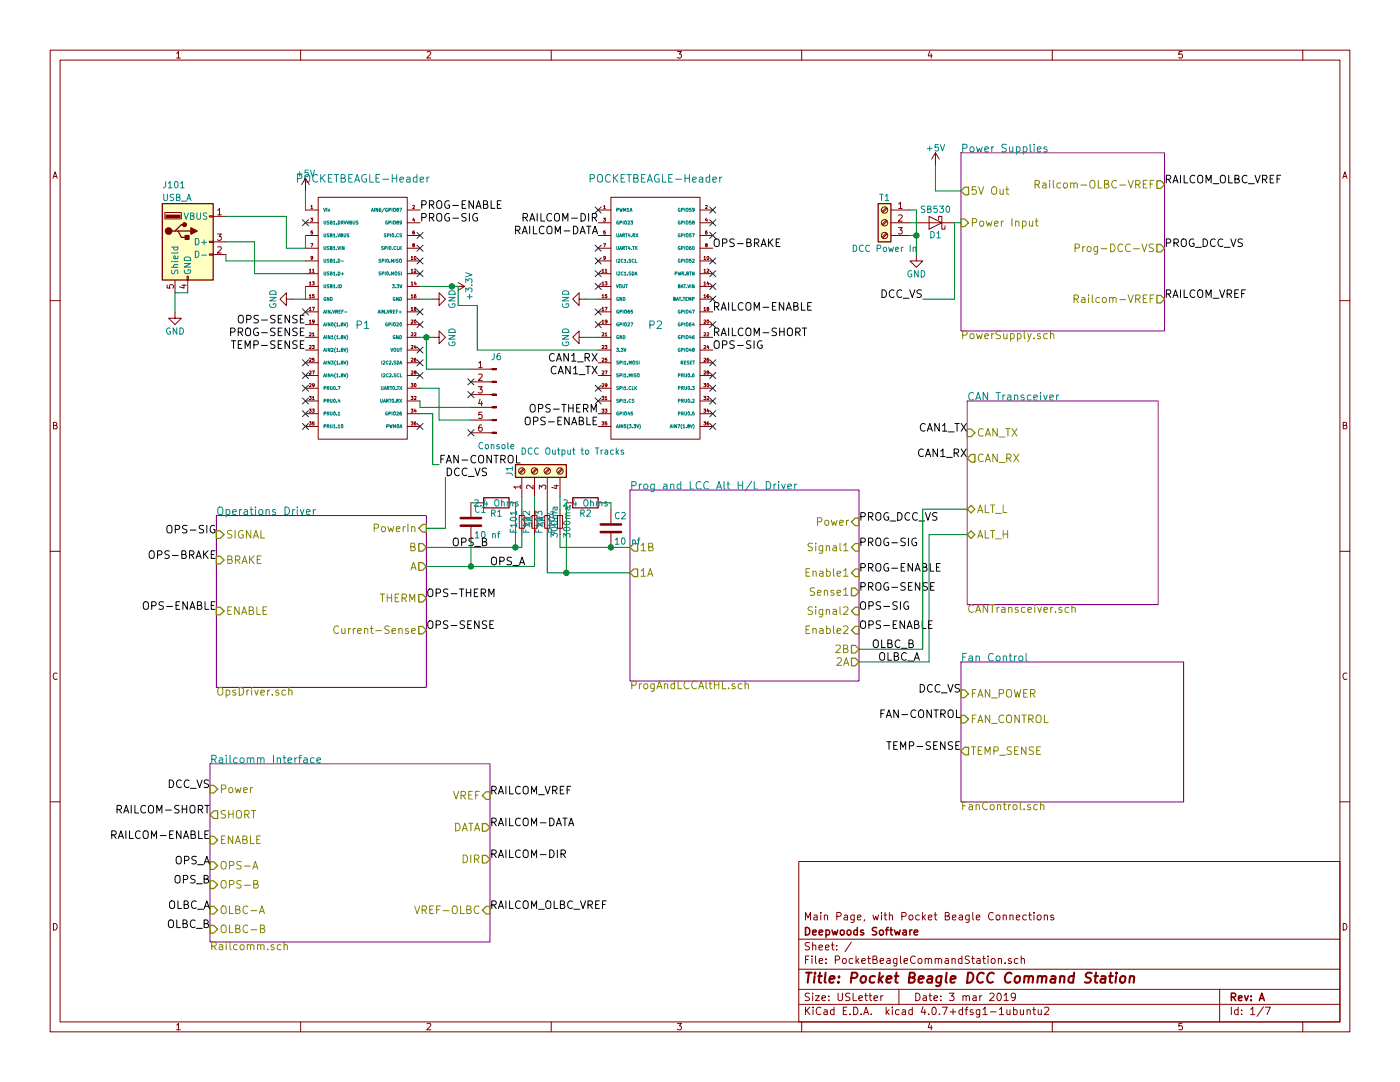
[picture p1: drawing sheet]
EESchema Schematic File Version 2
LIBS:power
LIBS:device
LIBS:transistors
LIBS:conn
LIBS:linear
LIBS:regul
LIBS:74xx
LIBS:cmos4000
LIBS:adc-dac
LIBS:memory
LIBS:xilinx
LIBS:microcontrollers
LIBS:dsp
LIBS:microchip
LIBS:analog_switches
LIBS:motorola
LIBS:texas
LIBS:intel
LIBS:audio
LIBS:interface
LIBS:digital-audio
LIBS:philips
LIBS:display
LIBS:cypress
LIBS:siliconi
LIBS:opto
LIBS:atmel
LIBS:contrib
LIBS:valves
LIBS:pocketbeagle
LIBS:lm2574n-5
LIBS:lmd18200
LIBS:tmp36
LIBS:sn65hvd233-ht
LIBS:L298N
LIBS:PocketBeagleCommandStation-cache
EELAYER 25 0
EELAYER END
$Descr USLetter 11000 8500
encoding utf-8
Sheet 1 7
Title "Pocket Beagle DCC Command Station"
Date "3 mar 2019"
Rev "A"
Comp "Deepwoods Software"
Comment1 "Main Page, with Pocket Beagle Connections"
Comment2 ""
Comment3 ""
Comment4 ""
$EndDescr
$Comp
L POCKETBEAGLE-P1 P1
U 1 1
P 2850 2550
F 0 "P1" H 2850 2550 60  0000 C CNN
F 1 "POCKETBEAGLE-Header" H 2850 3700 60  0000 C CNN
F 2 "Socket_Strips:Socket_Strip_Straight_2x18_Pitch2.54mm" H 2850 2550 60  0001 C CNN
F 3 "" H 2850 2550 60  0000 C CNN
F 4 "517-929975-01-18-RK" H 2850 2550 60  0001 C CNN "Mouser Part Number"
	1    2850 2550
	1    0    0    -1  
$EndComp
$Comp
L POCKETBEAGLE-P2 P2
U 1 1
P 5150 2550
F 0 "P2" H 5150 2550 60  0000 C CNN
F 1 "POCKETBEAGLE-Header" H 5150 3700 60  0000 C CNN
F 2 "Socket_Strips:Socket_Strip_Straight_2x18_Pitch2.54mm" H 5150 2550 60  0001 C CNN
F 3 "" H 5150 2550 60  0000 C CNN
F 4 "517-929975-01-18-RK" H 5150 2550 60  0001 C CNN "Mouser Part Number"
	1    5150 2550
	1    0    0    -1  
$EndComp
$Sheet
S 7550 1200 1600 1400
U 603E6542
F0 "Power Supplies" 60
F1 "PowerSupply.sch" 60
F2 "5V Out" O L 7550 1500 60 
F3 "Power Input" I L 7550 1750 60 
F4 "Prog-DCC-VS" O R 9150 1950 60 
F5 "Railcom-VREF" O R 9150 2350 60 
F6 "Railcom-OLBC-VREF" O R 9150 1450 60 
$EndSheet
$Sheet
S 7600 3150 1500 1600
U 603E6553
F0 "CAN Transceiver" 60
F1 "CANTransceiver.sch" 60
F2 "CAN_TX" I L 7600 3400 60 
F3 "CAN_RX" O L 7600 3600 60 
F4 "ALT_L" B L 7600 4000 60 
F5 "ALT_H" B L 7600 4200 60 
$EndSheet
$Sheet
S 1700 4050 1650 1350
U 603E6558
F0 "Operations Driver" 60
F1 "OpsDriver.sch" 60
F2 "PowerIn" I R 3350 4150 60 
F3 "A" O R 3350 4450 60 
F4 "B" O R 3350 4300 60 
F5 "THERM" O R 3350 4700 60 
F6 "Current-Sense" O R 3350 4950 60 
F7 "SIGNAL" I L 1700 4200 60 
F8 "BRAKE" I L 1700 4400 60 
F9 "ENABLE" I L 1700 4800 60 
$EndSheet
$Sheet
S 4950 3850 1800 1500
U 603E655D
F0 "Prog and LCC Alt H/L Driver" 60
F1 "ProgAndLCCAltHL.sch" 60
F2 "Signal1" I R 6750 4300 60 
F3 "Signal2" I R 6750 4800 60 
F4 "Enable1" I R 6750 4500 60 
F5 "Enable2" I R 6750 4950 60 
F6 "Power" I R 6750 4100 60 
F7 "Sense1" O R 6750 4650 60 
F8 "1A" O L 4950 4500 60 
F9 "1B" O L 4950 4300 60 
F10 "2A" O R 6750 5200 60 
F11 "2B" O R 6750 5100 60 
$EndSheet
$Sheet
S 1650 6000 2200 1400
U 603E65F4
F0 "Railcomm Interface" 60
F1 "Railcomm.sch" 60
F2 "Power" I L 1650 6200 60 
F3 "SHORT" O L 1650 6400 60 
F4 "ENABLE" I L 1650 6600 60 
F5 "OPS-A" I L 1650 6800 60 
F6 "OPS-B" I L 1650 6950 60 
F7 "VREF" I R 3850 6250 60 
F8 "DATA" O R 3850 6500 60 
F9 "DIR" O R 3850 6750 60 
F10 "OLBC-A" I L 1650 7150 60 
F11 "OLBC-B" I L 1650 7300 60 
F12 "VREF-OLBC" I R 3850 7150 60 
$EndSheet
$Comp
L +5V #PWR01
U 1 1
P 7350 1300
F 0 "#PWR01" H 7350 1150 50  0001 C CNN
F 1 "+5V" H 7350 1440 50  0000 C CNN
F 2 "" H 7350 1300 50  0001 C CNN
F 3 "" H 7350 1300 50  0001 C CNN
	1    7350 1300
	1    0    0    -1  
$EndComp
$Comp
L +5V #PWR02
U 1 1
P 2400 1500
F 0 "#PWR02" H 2400 1350 50  0001 C CNN
F 1 "+5V" H 2400 1640 50  0000 C CNN
F 2 "" H 2400 1500 50  0001 C CNN
F 3 "" H 2400 1500 50  0001 C CNN
	1    2400 1500
	1    0    0    -1  
$EndComp
$Comp
L GND #PWR03
U 1 1
P 2300 2350
F 0 "#PWR03" H 2300 2100 50  0001 C CNN
F 1 "GND" H 2300 2200 50  0000 C CNN
F 2 "" H 2300 2350 50  0001 C CNN
F 3 "" H 2300 2350 50  0001 C CNN
	1    2300 2350
	0    1    1    0   
$EndComp
$Comp
L GND #PWR04
U 1 1
P 3400 2350
F 0 "#PWR04" H 3400 2100 50  0001 C CNN
F 1 "GND" H 3400 2200 50  0000 C CNN
F 2 "" H 3400 2350 50  0001 C CNN
F 3 "" H 3400 2350 50  0001 C CNN
	1    3400 2350
	0    -1   -1   0   
$EndComp
$Comp
L GND #PWR05
U 1 1
P 3400 2650
F 0 "#PWR05" H 3400 2400 50  0001 C CNN
F 1 "GND" H 3400 2500 50  0000 C CNN
F 2 "" H 3400 2650 50  0001 C CNN
F 3 "" H 3400 2650 50  0001 C CNN
	1    3400 2650
	0    -1   -1   0   
$EndComp
$Comp
L GND #PWR06
U 1 1
P 4600 2350
F 0 "#PWR06" H 4600 2100 50  0001 C CNN
F 1 "GND" H 4600 2200 50  0000 C CNN
F 2 "" H 4600 2350 50  0001 C CNN
F 3 "" H 4600 2350 50  0001 C CNN
	1    4600 2350
	0    1    1    0   
$EndComp
$Comp
L GND #PWR07
U 1 1
P 4600 2650
F 0 "#PWR07" H 4600 2400 50  0001 C CNN
F 1 "GND" H 4600 2500 50  0000 C CNN
F 2 "" H 4600 2650 50  0001 C CNN
F 3 "" H 4600 2650 50  0001 C CNN
	1    4600 2650
	0    1    1    0   
$EndComp
$Comp
L +3.3V #PWR08
U 1 1
P 3550 2250
F 0 "#PWR08" H 3550 2100 50  0001 C CNN
F 1 "+3.3V" H 3550 2390 50  0000 C CNN
F 2 "" H 3550 2250 50  0001 C CNN
F 3 "" H 3550 2250 50  0001 C CNN
	1    3550 2250
	0    1    1    0   
$EndComp
Text Label 4700 2850 2    60   ~ 0
CAN1_RX
Text Label 4700 2950 2    60   ~ 0
CAN1_TX
Text Label 7600 3400 2    60   ~ 0
CAN1_TX
Text Label 7600 3600 2    60   ~ 0
CAN1_RX
$Comp
L Screw_Terminal_01x03 T1
U 1 1
P 6950 1750
F 0 "T1" H 6950 1950 50  0000 C CNN
F 1 "DCC Power In" H 6950 1550 50  0000 C CNN
F 2 "Connectors_Terminal_Blocks:TerminalBlock_Pheonix_PT-3.5mm_3pol" H 6950 1750 50  0001 C CNN
F 3 "" H 6950 1750 50  0001 C CNN
F 4 "651-5442251" H 6950 1750 60  0001 C CNN "Mouser Part Number"
	1    6950 1750
	-1   0    0    -1  
$EndComp
$Comp
L D_Schottky D1
U 1 1
P 7350 1750
F 0 "D1" H 7350 1850 50  0000 C CNN
F 1 "SB530" H 7350 1650 50  0000 C CNN
F 2 "Diodes_THT:D_DO-201AD_P12.70mm_Horizontal" H 7350 1750 50  0001 C CNN
F 3 "" H 7350 1750 50  0001 C CNN
F 4 "625-SB530-E3" H 7350 1750 60  0001 C CNN "Mouser Part Number"
	1    7350 1750
	-1   0    0    1   
$EndComp
$Comp
L GND #PWR09
U 1 1
P 7200 2000
F 0 "#PWR09" H 7200 1750 50  0001 C CNN
F 1 "GND" H 7200 1850 50  0000 C CNN
F 2 "" H 7200 2000 50  0001 C CNN
F 3 "" H 7200 2000 50  0001 C CNN
	1    7200 2000
	1    0    0    -1  
$EndComp
Text Label 7250 2350 2    60   ~ 0
DCC_VS
Text Label 5600 2750 0    60   ~ 0
OPS-SIG
Text Label 4700 3350 2    60   ~ 0
OPS-ENABLE
Text Label 2400 2550 2    60   ~ 0
OPS-SENSE
Text Label 4700 3250 2    60   ~ 0
OPS-THERM
Text Label 3300 1750 0    60   ~ 0
PROG-SIG
Text Label 3300 1650 0    60   ~ 0
PROG-ENABLE
Text Label 2400 2650 2    60   ~ 0
PROG-SENSE
Text Label 2400 2750 2    60   ~ 0
TEMP-SENSE
Text Label 3450 3650 0    60   ~ 0
FAN-CONTROL
Text Label 4700 1850 2    60   ~ 0
RAILCOM-DATA
Text Label 5600 2450 0    60   ~ 0
RAILCOM-ENABLE
Text Label 5600 2650 0    60   ~ 0
RAILCOM-SHORT
Text Label 4700 1750 2    60   ~ 0
RAILCOM-DIR
Text Label 5600 1950 0    60   ~ 0
OPS-BRAKE
Text Label 3350 4950 0    60   ~ 0
OPS-SENSE
Text Label 3350 4700 0    60   ~ 0
OPS-THERM
Text Label 1700 4200 2    60   ~ 0
OPS-SIG
Text Label 1700 4400 2    60   ~ 0
OPS-BRAKE
Text Label 1700 4800 2    60   ~ 0
OPS-ENABLE
Text Label 3500 3750 0    60   ~ 0
DCC_VS
$Comp
L Screw_Terminal_01x04 J1
U 1 1
P 4200 3700
F 0 "J1" H 4200 3900 50  0000 C CNN
F 1 "DCC Output to Tracks" V 4350 3400 50  0000 C CNN
F 2 "Connectors_Terminal_Blocks:TerminalBlock_Pheonix_PT-3.5mm_4pol" H 4200 3700 50  0001 C CNN
F 3 "" H 4200 3700 50  0001 C CNN
F 4 "651-5442264" H 4200 3700 60  0001 C CNN "Mouser Part Number"
	1    4200 3700
	0    -1   -1   0   
$EndComp
$Comp
L R R1
U 1 1
P 3900 3950
F 0 "R1" V 3980 3950 50  0000 C CNN
F 1 "2.4 Ohms" V 3900 3950 50  0000 C CNN
F 2 "Resistors_THT:R_Axial_DIN0204_L3.6mm_D1.6mm_P2.54mm_Vertical" V 3830 3950 50  0001 C CNN
F 3 "" H 3900 3950 50  0001 C CNN
F 4 "603-CFR-25JB-52-2R4" V 3900 3950 60  0001 C CNN "Mouser Part Number"
	1    3900 3950
	0    1    1    0   
$EndComp
$Comp
L C C1
U 1 1
P 3700 4100
F 0 "C1" H 3725 4200 50  0000 L CNN
F 1 "10 nf" H 3725 4000 50  0000 L CNN
F 2 "Capacitors_THT:C_Rect_L4.0mm_W2.5mm_P2.50mm" H 3738 3950 50  0001 C CNN
F 3 "" H 3700 4100 50  0001 C CNN
F 4 "75-1C10Z5U103M100B" H 3700 4100 60  0001 C CNN "Mouser Part Number"
	1    3700 4100
	1    0    0    -1  
$EndComp
$Sheet
S 7550 5200 1750 1100
U 603EEB55
F0 "Fan Control" 60
F1 "FanControl.sch" 60
F2 "FAN_POWER" I L 7550 5450 60 
F3 "FAN_CONTROL" I L 7550 5650 60 
F4 "TEMP_SENSE" O L 7550 5900 60 
$EndSheet
$Comp
L R R2
U 1 1
P 4600 3950
F 0 "R2" V 4680 3950 50  0000 C CNN
F 1 "2.4 Ohms" V 4600 3950 50  0000 C CNN
F 2 "Resistors_THT:R_Axial_DIN0204_L3.6mm_D1.6mm_P2.54mm_Vertical" V 4530 3950 50  0001 C CNN
F 3 "" H 4600 3950 50  0001 C CNN
F 4 "603-CFR-25JB-52-2R4" V 4600 3950 60  0001 C CNN "Mouser Part Number"
	1    4600 3950
	0    1    1    0   
$EndComp
$Comp
L C C2
U 1 1
P 4800 4150
F 0 "C2" H 4825 4250 50  0000 L CNN
F 1 "10 nf" H 4825 4050 50  0000 L CNN
F 2 "Capacitors_THT:C_Rect_L4.0mm_W2.5mm_P2.50mm" H 4838 4000 50  0001 C CNN
F 3 "" H 4800 4150 50  0001 C CNN
F 4 "75-1C10Z5U103M100B" H 4800 4150 60  0001 C CNN "Mouser Part Number"
	1    4800 4150
	1    0    0    -1  
$EndComp
Text Label 9150 1950 0    60   ~ 0
PROG_DCC_VS
Text Label 6750 4100 0    60   ~ 0
PROG_DCC_VS
Text Label 6750 4300 0    60   ~ 0
PROG-SIG
Text Label 6750 4500 0    60   ~ 0
PROG-ENABLE
Text Label 6750 4650 0    60   ~ 0
PROG-SENSE
Text Label 6750 4800 0    60   ~ 0
OPS-SIG
Text Label 6750 4950 0    60   ~ 0
OPS-ENABLE
Text Label 7550 5450 2    60   ~ 0
DCC_VS
Text Label 7550 5650 2    60   ~ 0
FAN-CONTROL
Text Label 7550 5900 2    60   ~ 0
TEMP-SENSE
Text Label 9150 2350 0    60   ~ 0
RAILCOM_VREF
Text Label 3850 6250 0    60   ~ 0
RAILCOM_VREF
Text Label 3550 4300 0    60   ~ 0
OPS_B
Text Label 3850 4450 0    60   ~ 0
OPS_A
Text Label 1650 6800 2    60   ~ 0
OPS_A
Text Label 1650 6950 2    60   ~ 0
OPS_B
Text Label 1650 6200 2    60   ~ 0
DCC_VS
Text Label 1650 6400 2    60   ~ 0
RAILCOM-SHORT
Text Label 1650 6600 2    60   ~ 0
RAILCOM-ENABLE
Text Label 3850 6500 0    60   ~ 0
RAILCOM-DATA
Text Label 3850 6750 0    60   ~ 0
RAILCOM-DIR
NoConn ~ 2400 1750
NoConn ~ 3300 1850
NoConn ~ 3300 1950
NoConn ~ 3300 2050
NoConn ~ 3300 2150
NoConn ~ 2400 2450
NoConn ~ 3300 2450
NoConn ~ 3300 2550
NoConn ~ 3300 2750
NoConn ~ 3300 2850
NoConn ~ 3300 2950
NoConn ~ 2400 2850
NoConn ~ 2400 2950
NoConn ~ 2400 3050
NoConn ~ 2400 3150
NoConn ~ 2400 3250
NoConn ~ 3300 3350
NoConn ~ 2400 3350
NoConn ~ 4700 3150
NoConn ~ 4700 3050
NoConn ~ 5600 3350
NoConn ~ 5600 3250
NoConn ~ 5600 3150
NoConn ~ 5600 3050
NoConn ~ 5600 2950
NoConn ~ 5600 2850
NoConn ~ 4700 2550
NoConn ~ 4700 2450
NoConn ~ 5600 2550
NoConn ~ 5600 2350
NoConn ~ 5600 2250
NoConn ~ 5600 2150
NoConn ~ 5600 2050
NoConn ~ 4700 2050
NoConn ~ 4700 2150
NoConn ~ 4700 2250
NoConn ~ 4700 1950
NoConn ~ 5600 1850
NoConn ~ 4700 1650
NoConn ~ 5600 1650
NoConn ~ 5600 1750
Text Label 1650 7150 2    60   ~ 0
OLBC_A
Text Label 1650 7300 2    60   ~ 0
OLBC_B
Text Label 3850 7150 0    60   ~ 0
RAILCOM_OLBC_VREF
Text Label 6900 5200 0    60   ~ 0
OLBC_A
Text Label 6850 5100 0    60   ~ 0
OLBC_B
Text Label 9150 1450 0    60   ~ 0
RAILCOM_OLBC_VREF
$Comp
L Conn_01x06_Male J6
U 1 1
P 3900 3100
F 0 "J6" H 3900 3400 50  0000 C CNN
F 1 "Console" H 3900 2700 50  0000 C CNN
F 2 "Pin_Headers:Pin_Header_Straight_1x06_Pitch2.54mm" H 3900 3100 50  0001 C CNN
F 3 "" H 3900 3100 50  0001 C CNN
F 4 "523-G800W302018EU" H 3900 3100 60  0001 C CNN "Mouser Part Number"
	1    3900 3100
	-1   0    0    -1  
$EndComp
NoConn ~ 3700 3000
NoConn ~ 3700 3100
NoConn ~ 3700 3400
$Comp
L USB_A J101
U 1 1
P 1475 1900
F 0 "J101" H 1275 2350 50  0000 L CNN
F 1 "USB_A" H 1275 2250 50  0000 L CNN
F 2 "USB-A-Upright:USB-A-UPRIGHT" H 1625 1850 50  0001 C CNN
F 3 "" H 1625 1850 50  0001 C CNN
F 4 "710-614004184726 " H 1475 1900 60  0001 C CNN "Mouser Part Number"
	1    1475 1900
	1    0    0    -1  
$EndComp
$Comp
L GND #PWR010
U 1 1
P 1375 2450
F 0 "#PWR010" H 1375 2200 50  0001 C CNN
F 1 "GND" H 1375 2300 50  0000 C CNN
F 2 "" H 1375 2450 50  0001 C CNN
F 3 "" H 1375 2450 50  0001 C CNN
	1    1375 2450
	1    0    0    -1  
$EndComp
$Comp
L Fuse_Small F101
U 1 1
P 4100 4100
F 0 "F101" H 4100 4040 50  0000 C CNN
F 1 "3A" H 4100 4160 50  0000 C CNN
F 2 "Fuse:Fuse_BelFuse_0ZRE0033FF_L11.4mm_W3.8mm" H 4100 4100 50  0001 C CNN
F 3 "" H 4100 4100 50  0001 C CNN
F 4 "530-0ZRB0300FF1A" H 4100 4100 60  0001 C CNN "Mouser Part Number"
	1    4100 4100
	0    1    1    0   
$EndComp
$Comp
L Fuse_Small F102
U 1 1
P 4200 4100
F 0 "F102" H 4200 4040 50  0000 C CNN
F 1 "3A" H 4200 4160 50  0000 C CNN
F 2 "Fuse:Fuse_BelFuse_0ZRE0033FF_L11.4mm_W3.8mm" H 4200 4100 50  0001 C CNN
F 3 "" H 4200 4100 50  0001 C CNN
F 4 "530-0ZRB0300FF1A" H 4200 4100 60  0001 C CNN "Mouser Part Number"
	1    4200 4100
	0    1    1    0   
$EndComp
$Comp
L Fuse_Small F103
U 1 1
P 4300 4100
F 0 "F103" H 4300 4040 50  0000 C CNN
F 1 "300ma" H 4300 4160 50  0000 C CNN
F 2 "Fuse:Fuse_Bourns_MF-RG300" H 4300 4100 50  0001 C CNN
F 3 "" H 4300 4100 50  0001 C CNN
F 4 "530-0ZRC0030FF1E" H 4300 4100 60  0001 C CNN "Mouser Part Number"
	1    4300 4100
	0    1    1    0   
$EndComp
$Comp
L Fuse_Small F104
U 1 1
P 4400 4100
F 0 "F104" H 4400 4040 50  0000 C CNN
F 1 "300ma" H 4400 4160 50  0000 C CNN
F 2 "Fuse:Fuse_Bourns_MF-RG300" H 4400 4100 50  0001 C CNN
F 3 "" H 4400 4100 50  0001 C CNN
F 4 "530-0ZRC0030FF1E" H 4400 4100 60  0001 C CNN "Mouser Part Number"
	1    4400 4100
	0    1    1    0   
$EndComp
Wire Wire Line
	7550 1500 7350 1500
Wire Wire Line
	7350 1500 7350 1300
Wire Wire Line
	2400 1650 2400 1500
Wire Wire Line
	3300 2250 3600 2250
Wire Wire Line
	3400 2350 3300 2350
Wire Wire Line
	3300 2650 3400 2650
Wire Wire Line
	2300 2350 2400 2350
Wire Wire Line
	4700 2350 4600 2350
Wire Wire Line
	4700 2650 4600 2650
Wire Wire Line
	7150 1750 7200 1750
Wire Wire Line
	7500 1750 7550 1750
Wire Wire Line
	7150 1850 7200 1850
Wire Wire Line
	7200 1650 7200 2000
Wire Wire Line
	7150 1650 7200 1650
Connection ~ 7200 1850
Wire Wire Line
	7250 2350 7500 2350
Wire Wire Line
	7500 2350 7500 1750
Wire Wire Line
	4700 2750 3750 2750
Wire Wire Line
	3750 2750 3750 2400
Wire Wire Line
	3750 2400 3600 2400
Wire Wire Line
	3600 2400 3600 2250
Connection ~ 3550 2250
Wire Wire Line
	4100 4300 3350 4300
Wire Wire Line
	3500 3750 3500 4150
Wire Wire Line
	3500 4150 3350 4150
Wire Wire Line
	3700 3950 3750 3950
Wire Wire Line
	3700 4250 3700 4450
Connection ~ 3700 4450
Wire Wire Line
	4300 4500 4950 4500
Wire Wire Line
	4400 4300 4950 4300
Connection ~ 4800 4300
Wire Wire Line
	4800 4000 4800 3950
Wire Wire Line
	4800 3950 4750 3950
Wire Wire Line
	6750 5200 7300 5200
Wire Wire Line
	7300 5200 7300 4200
Wire Wire Line
	7300 4200 7600 4200
Wire Wire Line
	7600 4000 7250 4000
Wire Wire Line
	7250 4000 7250 5100
Wire Wire Line
	7250 5100 6750 5100
Wire Wire Line
	3700 2900 3350 2900
Wire Wire Line
	3350 2900 3350 2650
Connection ~ 3350 2650
Wire Wire Line
	3700 3200 3300 3200
Wire Wire Line
	3300 3200 3300 3150
Wire Wire Line
	3700 3300 3450 3300
Wire Wire Line
	3450 3300 3450 3050
Wire Wire Line
	3450 3050 3300 3050
Wire Wire Line
	3300 3250 3400 3250
Wire Wire Line
	3400 3250 3400 3650
Wire Wire Line
	3400 3650 3450 3650
Wire Wire Line
	1475 2300 1375 2300
Wire Wire Line
	1375 2300 1375 2450
Wire Wire Line
	2400 2350 2400 2250
Wire Wire Line
	2250 1950 2400 1950
Wire Wire Line
	2250 1950 2250 1700
Wire Wire Line
	2250 1700 1775 1700
Wire Wire Line
	2400 1950 2400 1850
Wire Wire Line
	2400 2050 1775 2050
Wire Wire Line
	1775 2050 1775 2000
Wire Wire Line
	2400 2150 2000 2150
Wire Wire Line
	2000 2150 2000 1900
Wire Wire Line
	2000 1900 1775 1900
Wire Wire Line
	4450 3950 4450 4500
Connection ~ 4450 4500
Wire Wire Line
	4100 3900 4100 4000
Wire Wire Line
	4100 4300 4100 4200
Wire Wire Line
	4200 3900 4200 4000
Wire Wire Line
	4200 4450 4200 4200
Wire Wire Line
	4300 3900 4300 4000
Wire Wire Line
	4300 4200 4300 4500
Wire Wire Line
	4400 4300 4400 4200
Wire Wire Line
	4400 3900 4400 4000
Wire Wire Line
	3350 4450 4200 4450
Wire Wire Line
	4050 3950 4050 4300
Connection ~ 4050 4300
$EndSCHEMATC
